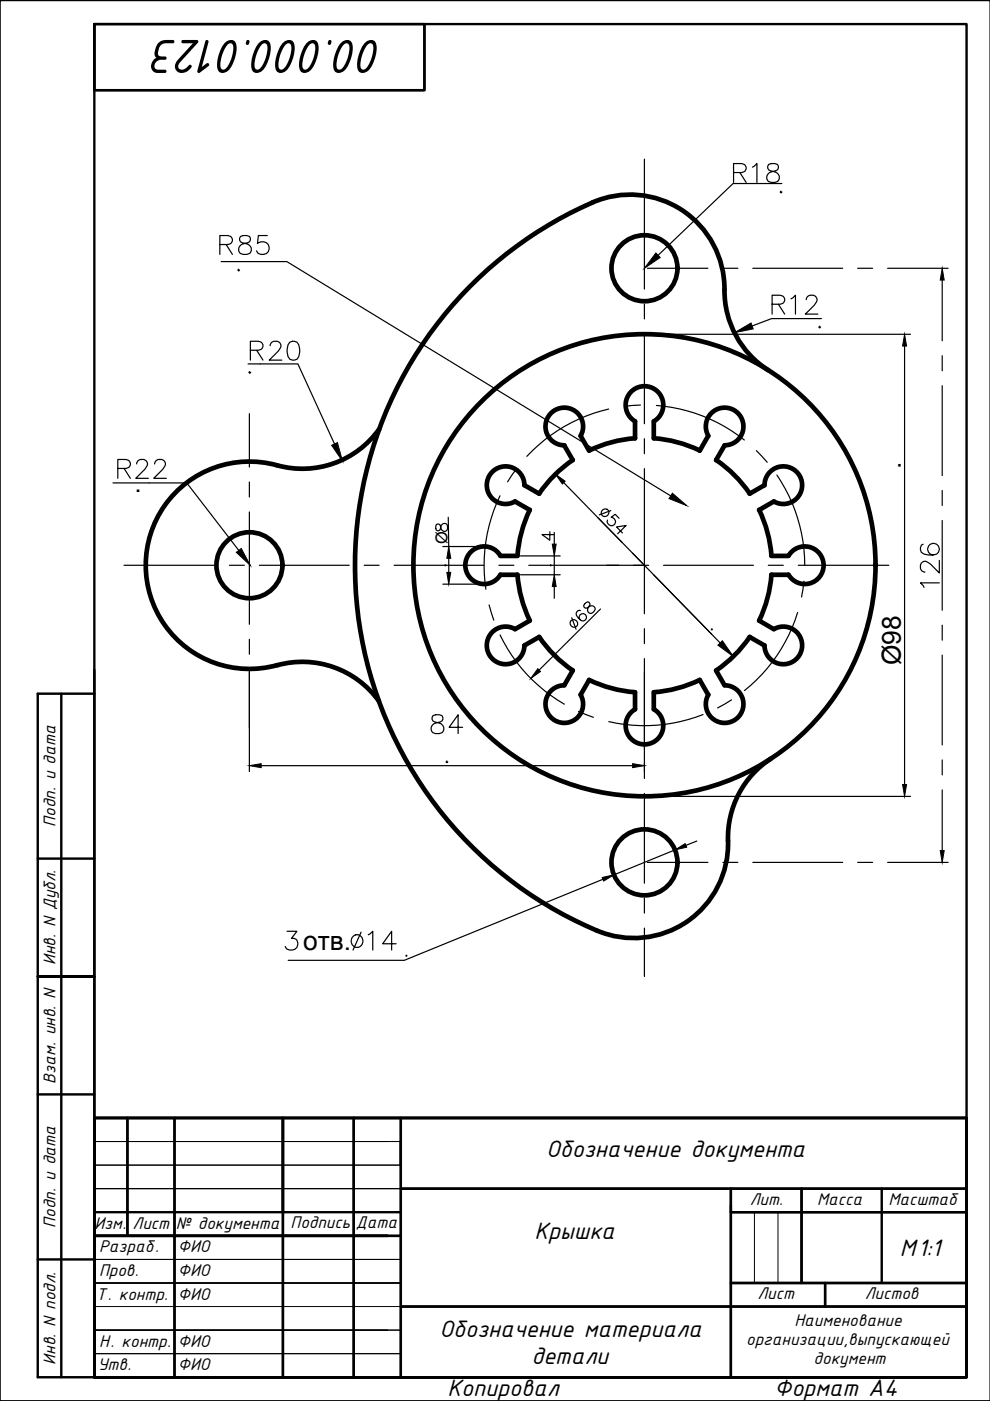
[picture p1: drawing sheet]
<svg xmlns="http://www.w3.org/2000/svg" width="210mm" height="297mm" viewBox="0 0 210 297" stroke-linecap="round" stroke-linejoin="round" font-family="sans-serif">
<!-- layer: 0 -->
<g fill="none" stroke="#000" stroke-width=".51">
<path d="M20 5.1h70v14h-70zM20 5.1v14h70v-14M20 5.1h184.9v286.9h-184.9zM13 147.1v144.9M20 142.1v149.9h-12v-144.9h12M8 182h12M8 207h12h-12M8 232h12M20 237h184.9v55h-184.9v-55h184.9v55h-184.9zM20 237v55M27 237v25M37 237v55"/>
<path d="M60 237v55M75 237v55M85 237v55M20 257h65M60 257v-20v20M85 252h119.9M155 257h49.9M155 252v40M169.9 252v20M186.9 252v20M8 267h12M20 262h65h-65h62.2"/>
<path d="M85 277h119.9M155 272h49.9M174.9 272v5"/>
</g>
<path d="M85 247v5h119.9M85 240.5v1.5M186.9 252v20" fill="none" stroke="#000" stroke-width=".25"/>
<path d="M60 237h15M75 292h10" fill="none" stroke="#000" stroke-width=".4"/>
<path d="M20 242h65M20 247h65M85 252h-65h65M160 257v15M165 257v15M20 267h65M20 272h65M20 277h65M20 282h65M20 287h65" fill="none" stroke="#000" stroke-width=".21"/>
<path d="M0 .1h209.9v296.9h-209.9zM85 247v5" fill="none" stroke="#000" stroke-width=".3"/>
<g fill="none" stroke="#000" stroke-width=".25">
<path d="M159.6 56.9h19.1M181.8 56.9h3.2M188.2 56.9h12.8M199.8 59.4v12.8M137.3 70.9h55.7M171.6 67.5h-8l-4.1 1.6M191.8 73.4v92.9M199.8 75.4v3.2M160.4 95.5l2.3 2.5M199.8 81.8v19M26.3 119.9h19.2M52.9 119.9v12.5"/>
<path d="M128.6 119.9h8l16.1 16.4M162.9 119.9h3.2M164.7 100.7a34.2 34.2 0 0 1 5.9 19.2M169.2 119.9h19.2M195.7 115.4a1.18 1.18 0 0 0-.4 1.7 3.6 3.6 0 0 0 3.3 .4 1.24 1.24 0 0 0 .1-2 1.24 1.24 0 0 0-1.9 .5 1.24 1.24 0 0 0 1 1.7M199.2 118.8v2.7l-1.9-1.9a1.2 1.2 0 0 0-2-.2l-.1 .4v.7a.99 .99 0 0 0 .9 .8M199.8 104v3.2M199.8 110.3v19.1M52.9 135.5v3.2M93.9 123.9h8.4M103.7 128.3l1 3.2M106 134.6a33.7 33.7 0 0 0 13.7 14.7"/>
<path d="M110.3 121.9h8.5M117.5 124.4v2.5M121.2 131l.9 2.4M123.1 129.5a.7 .7 0 0 0-.9 .5 1.88 1.88 0 0 0 1.5 1.6 .78 .78 0 0 0 .6-1 .78 .78 0 0 0-1.1-.4 .78 .78 0 0 0-.2 1.2M123.9 128.1l-.2 .3a.51 .51 0 0 0 .8 .5 1.04 1.04 0 0 1 1.6-.1 .87 .87 0 0 1-.3 1 .87 .87 0 0 1-1.1-.1 1.16 1.16 0 0 1 .3-1.3 .51 .51 0 0 0-.4-.8zM127.3 129.1l-13 13M136.6 133.3v3.2M136.6 139.6v25.4M138.5 121.8l12.4 12.7M151 133.4h-.2v.1h.2M169.1 129.9a34.1 34.1 0 0 1-11.3 16.5M170.5 123.2l-.6 3.4"/>
<path d="M199.2 123.6h-4l.7 .9M199.8 132.6v3.1M199.8 138.9v19.1M52.9 141.9v21.7M91.8 151.7a.81 .81 0 0 0 .4 1.4l.7 .2a1.15 1.15 0 0 1 1.2 1 1.15 1.15 0 0 1-1 1.2h-.7a1.15 1.15 0 0 1-1-1.2 1.15 1.15 0 0 1 1.2-1l.7-.2a.81 .81 0 0 0 .4-1.4l-.6-.2h-.7zM98.1 154.2h-2.9l1.9-2.7v4M122.7 150.8l3.1 1.3M149.1 151.5a33.8 33.8 0 0 1-20 1.5M155.1 148.4l-3 1.7M55.4 162.3h78.7M94.8 161.3l-.2 .2 .2 .2 .2-.2M136.6 168.2v19"/>
<path d="M137.3 168.9h55.7M147.7 178.3l-2.3 .9M199.8 161.1v3.2M199.8 167.5v12.8M60.9 197.4h2l-1.1 1.6a1.28 1.28 0 0 1 1.4 1.4 1.28 1.28 0 0 1-1.8 1l-.5-.2-.4-.5M76.6 197.6l-1.8 3.8M78.1 198.2l.9-.8v4M127.8 186.4l-42 17.2M136.6 190.4v3.2M136.6 196.8v10.2M137.3 182.8h12.8M143.1 180.2l-12.9 5.3"/>
<path d="M153.3 182.8h3.1M159.6 182.8h19.1M181.8 182.8h3.2M188.2 182.8h12.8M61.1 203.6h24.6M84 200.1h-2.9l1.9-2.7v4M86.1 202.5v.2h.1l.1-.1"/>
<circle cx="121.7" cy="132.2" r=".82"/>
<circle cx="75.7" cy="199.5" r="1.32"/>
</g>
<!-- layer: 0 -->
<g fill="none" stroke="#000" stroke-width=".99">
<path d="M125.6 43a84 84 0 0 0-50.3 77.5 84 84 0 0 0 51.3 76.8M58.8 98.7a22 22 0 0 0-27.9 21.1 22 22 0 0 0 27.9 21.2M161 108.1a27 27 0 0 1 2.6 9.7M162.1 102.9a4 4 0 0 1 4.7-4 4 4 0 0 1 3 5.3 4 4 0 0 1-5.7 2.1M163.6 117.9h3.6M164.1 106.3l-3.1 1.8M167.2 117.8a4 4 0 0 1 6-1 4 4 0 0 1 0 6.1 4 4 0 0 1-6-1.1M106.1 121.9l3.6-.1a27 27 0 0 0 2.6 9.8l-3.1 1.8M109.2 133.4a4 4 0 0 0-5.7 2.1 4 4 0 0 0 3 5.3 4 4 0 0 0 4.7-4l3.1-1.8a27 27 0 0 0 7.1 7.2l-1.8 3.1a4 4 0 0 0-3.9 4.7 4 4 0 0 0 5.3 3 4 4 0 0 0 2.1-5.7l1.8-3.1M161 131.6l3.1 1.8M164.1 133.4a4 4 0 0 1 5.7 2.1 4 4 0 0 1-3 5.3 4 4 0 0 1-4.7-4l-3.1-1.8a27 27 0 0 1-7.2 7.2l1.8 3.1a4 4 0 0 1 4 4.7 4 4 0 0 1-5.3 3 4 4 0 0 1-2.1-5.7l-1.8-3.1a27 27 0 0 1-9.8 2.6M167.2 121.9l-3.6-.1a27 27 0 0 1-2.6 9.8"/>
<path d="M58.8 141a20 20 0 0 1 21.5 7.7M124.9 144.2a27 27 0 0 0 9.7 2.6v3.6a4 4 0 0 0-1 6 4 4 0 0 0 6.1 0 4 4 0 0 0-1.1-6v-3.6M163.4 160.9a20.3 20.3 0 0 0-9 18.8 20 20 0 0 1-27.8 17.6"/>
<circle cx="136.6" cy="119.8" r="49"/>
<circle cx="136.6" cy="182.8" r="7"/>
</g>
<path d="M199.8 56.9l.4 2.5h-.9zM191.8 70.9l.4 2.5h-.8zM94.7 121.4h.9l-.5 2.5zM117.5 121.9l.4 2.5h-.8zM152.2 136.8l1-.9 2.3 3.3zM114 141.8l.6 .6-2.1 1.4zM52.9 162.3l2.5-.4v.9zM134.1 161.9l2.5 .4-2.5 .5zM143.1 180.2l2.2-1.3 .3 .7zM191.4 166.3h.8l-.4 2.6zM127.7 186l2.5-.5-2.2 1.3zM199.3 180.3h.9l-.4 2.5z" fill="#000" stroke="#000" stroke-width=".21"/>
<text font-size="67" x="49" y="108.3">.</text>
<text font-size="25.1" x="135.5" y="58.2">.</text>
<text font-size="10.9" x="81.3" y="8.5" transform="rotate(-180 81.3 8.5)">00.000.0123</text>
<g font-size="7.5">
<text x="154.2" y="39.9">R18</text>
<text x="45.5" y="55">R85</text>
<text x="162.6" y="67.7">R12</text>
<text x="51.9" y="77.6">R20</text>
<text x="23.6" y="102.7">R22</text>
</g>
<text font-size="6.2" x="154.5" y="71.6">.</text>
<g font-size="5.6">
<text x="191" y="99.5" transform="rotate(-90 191 99.5)">.</text>
<text x="28.5" y="104.4">.</text>
<text x="191" y="141.1" transform="rotate(-90 191 141.1)">Ø98</text>
<text x="64.3" y="201.4">отв.</text>
</g>
<g font-size="5.4">
<text x="115.8" y="245.2">Обозначение документа</text>
<text x="113.4" y="262.8">Крышка</text>
<text x="190.8" y="266.4">М1:1</text>
<text x="93.2" y="283.4">Обозначение материала</text>
<text x="112.7" y="289.2">детали</text>
<text x="94.9" y="295.9">Копировал</text>
<text x="164.2" y="295.9">Формат А4</text>
</g>
<g font-size="4.9">
<text x="91" y="113.9">8</text>
<text x="113.6" y="115.7">4</text>
</g>
<g font-size="3.9">
<text x="11.7" y="175.3" transform="rotate(-90 11.7 175.3)">Подп. и дата</text>
<text x="11.7" y="204.6" transform="rotate(-90 11.7 204.6)">Инв. N Дубл.</text>
<text x="11.7" y="229.8" transform="rotate(-90 11.7 229.8)">Взам. инв. N</text>
<text x="159" y="255.5">Лит.</text>
<text x="173.3" y="255.5">Масса</text>
<text x="188.4" y="255.5">Масштаб</text>
<text x="11.7" y="260.3" transform="rotate(-90 11.7 260.3)">Подп. и дата</text>
<text x="20" y="260.5">Изм.</text>
<text x="28.1" y="260.5">Лист</text>
<text x="37.3" y="260.5">№ документа</text>
<text x="61.6" y="260.4">Подпись</text>
<text x="75.4" y="260.4">Дата</text>
<text x="21" y="265.5">Разраб.</text>
<text x="37.7" y="265.5">ФИО</text>
<text x="20.4" y="275.5">Т. контр.</text>
<text x="21" y="270.5">Пров.</text>
<text x="37.7" y="270.5">ФИО</text>
<text x="37.7" y="275.5">ФИО</text>
<text x="160.6" y="275.5">Лист</text>
<text x="183.3" y="275.5">Листов</text>
<text x="168.4" y="281.2">Наименование</text>
<text x="21" y="285.5">Н. контр.</text>
<text x="37.7" y="285.5">ФИО</text>
<text x="158.2" y="285.2">организации,выпускающей</text>
<text x="11.7" y="289.4" transform="rotate(-90 11.7 289.4)">Инв. N подл.</text>
<text x="20.7" y="290.5">Утв.</text>
<text x="37.7" y="290.5">ФИО</text>
<text x="172.5" y="289.2">документ</text>
</g>
<text font-size="3.5" x="94.9" y="115.4" transform="rotate(-90 94.9 115.4)">Ø</text>
</svg>
